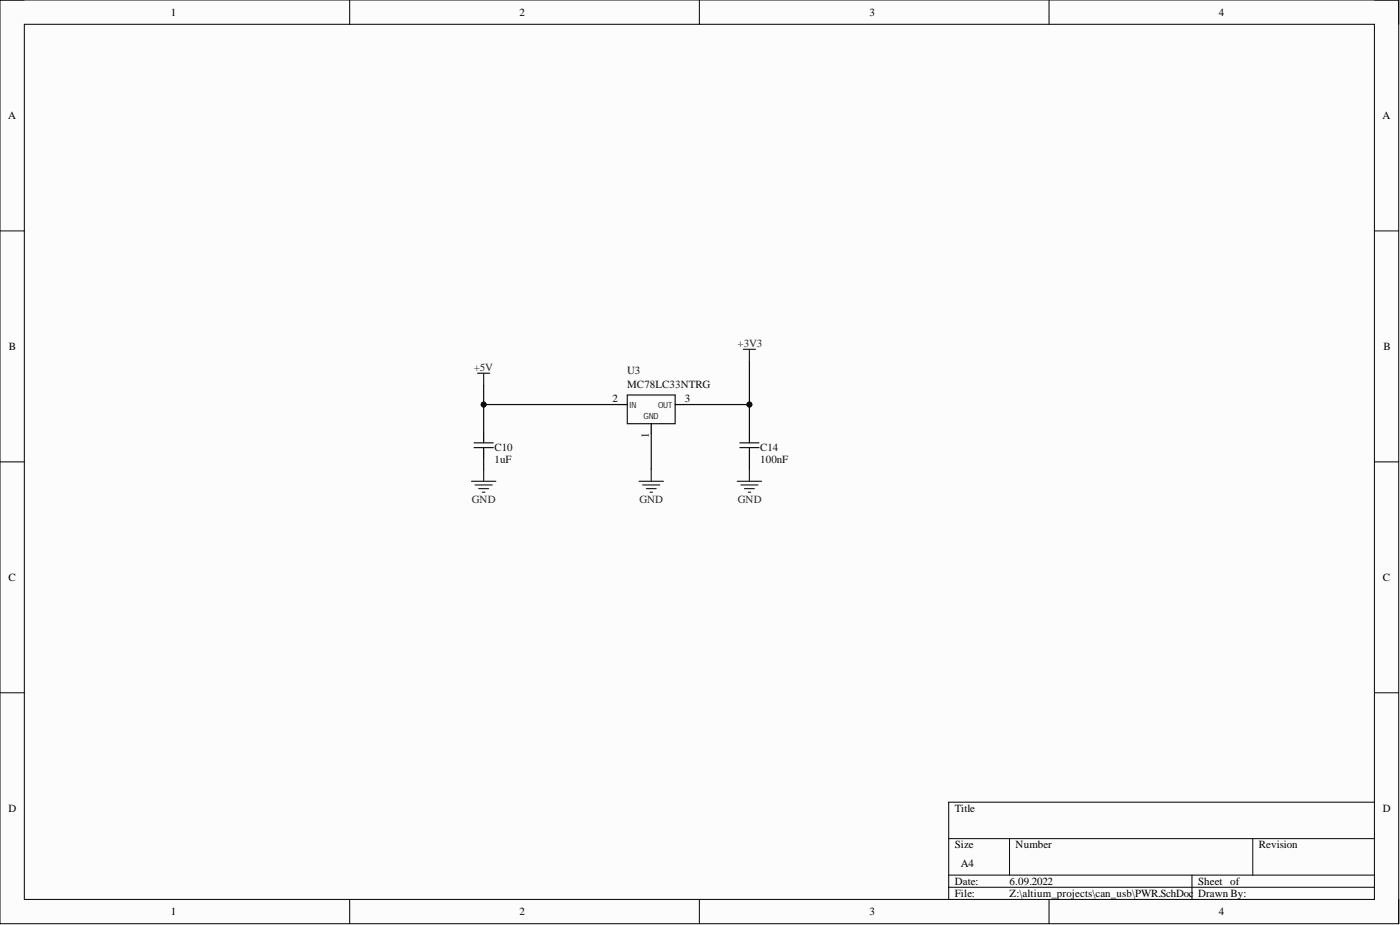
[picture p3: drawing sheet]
<svg xmlns="http://www.w3.org/2000/svg" width="292mm" height="193mm" viewBox="0 0 292 193" stroke-linecap="round" stroke-linejoin="round" font-family="sans-serif">
<path d="M0 0h291.8v192.7h-291.8z" fill-rule="evenodd" fill="#fcfcfc"/>
<path d="M0 0h291.8v192.7h-291.8z" fill="none" stroke="#000" stroke-width=".21"/>
<path d="M5.1 5.1h281.7v182.5h-281.7z" fill-rule="evenodd" fill="#fcfcfc"/>
<g fill="none" stroke="#000" stroke-width=".21">
<path d="M0 0h5.1M73 0v5.1M145.9 0v5.1M218.9 0v5.1M286.8 0h5v5.1M5.1 5.1h281.7v182.5h-281.7zM0 48.2h5.1M286.8 48.2h5M0 96.4h5.1M286.8 96.4h5M0 144.5h5.1M286.8 144.5h5"/>
<path d="M197.9 175h88.9M210.6 175v7.6M261.4 175v7.6M286.8 167.3h-88.9v20.3M73 187.6v5.1M145.9 187.6v5.1M197.9 182.6h88.9M197.9 185.1h88.9M218.9 187.6v5.1M248.7 182.6v5M291.8 187.6v5.1"/>
</g>
<path d="M100.9 90.4v2M100.9 93.4v2M128.9 84.4h2M135.9 88.4v2M140.9 84.4h2M156.4 90.4v2M156.4 93.4v2" fill="none" stroke="#000" stroke-width=".25"/>
<path d="M98.9 93.4h4M98.9 92.4h4M130.9 82.4h10v6h-10zM154.4 93.4h4M154.4 92.4h4" fill="none" stroke="#1c1c1c" stroke-width=".25"/>
<g fill="none" stroke="#262626" stroke-width=".25">
<path d="M99.6 77.9h2.6M100.9 77.9v2.5M155.1 72.9h2.5M156.4 72.9v2.5M100.9 97.9v2.5M135.9 97.9v2.5M156.4 97.9v2.5M98.4 100.4h5M99.1 101.2h3.6M99.9 101.9h2M100.7 102.7h.5M133.3 100.4h5.1"/>
<path d="M134.1 101.2h3.6M134.9 101.9h2M135.6 102.7h.5M153.8 100.4h5.1M154.6 101.2h3.5M155.3 101.9h2.1M156.1 102.7h.5"/>
</g>
<path d="M156.4 75.4v9h-13.5M100.9 95.4v2.5M135.9 90.4v7.5M156.4 95.4v2.5" fill="none" stroke="#0e0e0e" stroke-width=".25"/>
<circle cx="156.4" cy="84.4" r=".51" fill="#0e0e0e"/>
<circle cx="156.4" cy="84.4" r=".51" fill="none" stroke="#0e0e0e" stroke-width=".21"/>
<path d="M156.4 84.4v6" fill="none" stroke="#0e0e0e" stroke-width=".25"/>
<circle cx="156.4" cy="84.4" r=".51" fill="#0e0e0e"/>
<circle cx="156.4" cy="84.4" r=".51" fill="none" stroke="#0e0e0e" stroke-width=".21"/>
<path d="M100.9 80.4v4M100.9 84.9v5.5" fill="none" stroke="#0e0e0e" stroke-width=".25"/>
<circle cx="100.9" cy="84.4" r=".51" fill="#0e0e0e"/>
<circle cx="100.9" cy="84.4" r=".51" fill="none" stroke="#0e0e0e" stroke-width=".21"/>
<path d="M128.9 84.4h-28v.5" fill="none" stroke="#0e0e0e" stroke-width=".25"/>
<circle cx="100.9" cy="84.4" r=".51" fill="#0e0e0e"/>
<circle cx="100.9" cy="84.4" r=".51" fill="none" stroke="#0e0e0e" stroke-width=".21"/>
<g font-size="2.3">
<text x="35.6" y="3.3">1</text>
<text x="108.4" y="3.3">2</text>
<text x="181.4" y="3.3">3</text>
<text x="254.3" y="3.3">4</text>
<text x="1.7" y="24.8">A</text>
<text x="288.5" y="24.8">A</text>
<text x="1.9" y="73">B</text>
<text x="288.6" y="73">B</text>
<text x="127.8" y="83.9">2</text>
<text x="142.9" y="83.9">3</text>
<text x="135.3" y="91.3" transform="rotate(-90 135.3 91.3)">1</text>
<text x="1.8" y="121.2">C</text>
<text x="288.5" y="121.2">C</text>
<text x="1.8" y="169.4">D</text>
<text x="199.2" y="169.4">Title</text>
<text x="288.5" y="169.4">D</text>
<text x="199.2" y="177">Size</text>
<text x="211.9" y="177">Number</text>
<text x="262.7" y="177">Revision</text>
<text x="199.2" y="184.6">Date:</text>
<text x="200.5" y="180.8">A4</text>
<text x="210.6" y="184.6">6.09.2022</text>
<text x="250" y="184.6">Sheet of</text>
<text x="35.6" y="190.9">1</text>
<text x="108.4" y="190.9">2</text>
<text x="181.4" y="190.9">3</text>
<text x="199.2" y="187.1">File:</text>
<text x="210.6" y="187.1">Z:\altium_projects\can_usb\PWR.SchDoc</text>
<text x="250" y="187.1">Drawn By:</text>
<text x="254.3" y="190.9">4</text>
</g>
<g font-size="2.3" fill="#262626">
<text x="98.9" y="77.3">+5V</text>
<text x="153.9" y="72.3">+3V3</text>
<text x="98.5" y="105">GND</text>
<text x="133.4" y="105">GND</text>
<text x="154" y="105">GND</text>
</g>
<g font-size="2.3" fill="#0e0e0e">
<text x="130.9" y="77.9">U3</text>
<text x="130.9" y="80.9">MC78LC33NTRG</text>
<text x="103.2" y="94.2">C10</text>
<text x="158.6" y="94.2">C14</text>
<text x="103.2" y="96.7">1uF</text>
<text x="158.6" y="96.7">100nF</text>
</g>
<g font-size="1.8" fill="#1c1c1c">
<text x="131.4" y="85">IN</text>
<text x="134.2" y="87.5">GND</text>
<text x="137.3" y="85">OUT</text>
</g>
</svg>
